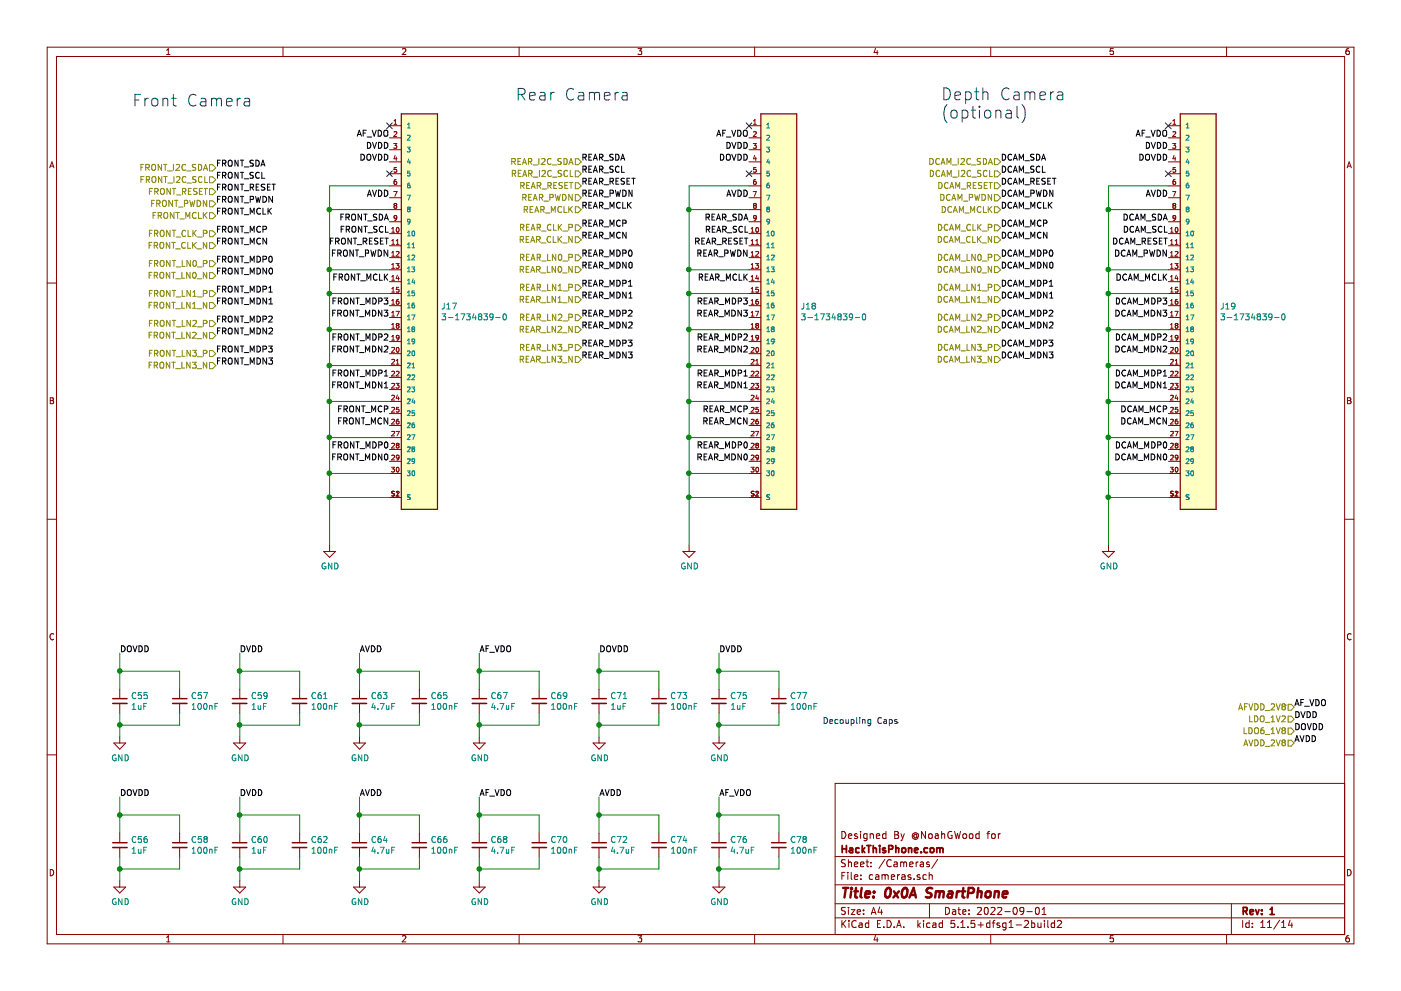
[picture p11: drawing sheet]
EESchema Schematic File Version 4
EELAYER 30 0
EELAYER END
$Descr A4 11693 8268
encoding utf-8
Sheet 11 14
Title "0x0A SmartPhone"
Date "2022-09-01"
Rev "1"
Comp "HackThisPhone.com"
Comment1 "Designed By @NoahGWood for"
Comment2 ""
Comment3 ""
Comment4 ""
$EndDescr
$Comp
L 3-1734839-0:3-1734839-0 J17
U 1 1
P 3550 2550
F 0 "J17" H 3680 2546 50  0000 L CNN
F 1 "3-1734839-0" H 3680 2455 50  0000 L CNN
F 2 "SnapEDA Library:TE_3-1734839-0" H 3550 2550 50  0001 L BNN
F 3 "" H 3550 2550 50  0001 L BNN
F 4 "C" H 3550 2550 50  0001 L BNN "PARTREVISION"
F 5 "TE CONNECTIVITY" H 3550 2550 50  0001 L BNN "MANUFACTURER"
F 6 "MANUFACTURER RECOMMENDATION" H 3550 2550 50  0001 L BNN "STANDARD"
	1    3550 2550
	1    0    0    -1  
$EndComp
NoConn ~ 3250 1050
Text Label 3250 1650 2    50   ~ 0
AVDD
Text Label 3250 1850 2    50   ~ 0
FRONT_SDA
Text Label 3250 1950 2    50   ~ 0
FRONT_SCL
Text Label 3250 2050 2    50   ~ 0
FRONT_RESET
Text Label 3250 2350 2    50   ~ 0
FRONT_MCLK
Text Label 3250 2550 2    50   ~ 0
FRONT_MDP3
Text Label 3250 2650 2    50   ~ 0
FRONT_MDN3
Text Label 3250 2850 2    50   ~ 0
FRONT_MDP2
Text Label 3250 2950 2    50   ~ 0
FRONT_MDN2
Text Label 3250 3150 2    50   ~ 0
FRONT_MDP1
Text Label 3250 3250 2    50   ~ 0
FRONT_MDN1
Text Label 3250 3450 2    50   ~ 0
FRONT_MCP
Text Label 3250 3550 2    50   ~ 0
FRONT_MCN
Text Label 3250 3750 2    50   ~ 0
FRONT_MDP0
Text Label 3250 3850 2    50   ~ 0
FRONT_MDN0
NoConn ~ 3250 1450
Wire Wire Line
	3250 1550 2750 1550
Wire Wire Line
	2750 1550 2750 1750
Wire Wire Line
	3250 4150 2750 4150
Connection ~ 2750 4150
Wire Wire Line
	2750 4150 2750 4550
Wire Wire Line
	3250 3950 2750 3950
Connection ~ 2750 3950
Wire Wire Line
	2750 3950 2750 4150
Wire Wire Line
	2750 3650 3250 3650
Connection ~ 2750 3650
Wire Wire Line
	2750 3650 2750 3950
Wire Wire Line
	3250 3350 2750 3350
Connection ~ 2750 3350
Wire Wire Line
	2750 3350 2750 3650
Wire Wire Line
	2750 3050 3250 3050
Connection ~ 2750 3050
Wire Wire Line
	2750 3050 2750 3350
Wire Wire Line
	3250 2750 2750 2750
Connection ~ 2750 2750
Wire Wire Line
	2750 2750 2750 3050
Wire Wire Line
	3250 2450 2750 2450
Connection ~ 2750 2450
Wire Wire Line
	2750 2450 2750 2750
Wire Wire Line
	3250 2250 2750 2250
Connection ~ 2750 2250
Wire Wire Line
	2750 2250 2750 2450
$Comp
L power:GND #PWR072
U 1 1
P 2750 4550
F 0 "#PWR072" H 2750 4300 50  0001 C CNN
F 1 "GND" H 2755 4377 50  0000 C CNN
F 2 "" H 2750 4550 50  0001 C CNN
F 3 "" H 2750 4550 50  0001 C CNN
	1    2750 4550
	1    0    0    -1  
$EndComp
Text HLabel 1800 2450 0    50   Input ~ 0
FRONT_LN1_P
Text HLabel 1800 2550 0    50   Input ~ 0
FRONT_LN1_N
Text HLabel 1800 1400 0    50   Input ~ 0
FRONT_I2C_SDA
Text HLabel 1800 1500 0    50   Input ~ 0
FRONT_I2C_SCL
Text HLabel 1800 1600 0    50   Input ~ 0
FRONT_RESET
Text HLabel 1800 1950 0    50   Input ~ 0
FRONT_CLK_P
Text HLabel 1800 2050 0    50   Input ~ 0
FRONT_CLK_N
Text HLabel 1800 2200 0    50   Input ~ 0
FRONT_LN0_P
Text HLabel 1800 2300 0    50   Input ~ 0
FRONT_LN0_N
Text HLabel 1800 1700 0    50   Input ~ 0
FRONT_PWDN
Text HLabel 1800 1800 0    50   Input ~ 0
FRONT_MCLK
Text Label 1800 1400 0    50   ~ 0
FRONT_SDA
Text Label 1800 1500 0    50   ~ 0
FRONT_SCL
Text Label 3250 2150 2    50   ~ 0
FRONT_PWDN
Text Label 1800 1600 0    50   ~ 0
FRONT_RESET
Text Label 1800 1700 0    50   ~ 0
FRONT_PWDN
Text Label 1800 1800 0    50   ~ 0
FRONT_MCLK
Text Label 1800 1950 0    50   ~ 0
FRONT_MCP
Text Label 1800 2050 0    50   ~ 0
FRONT_MCN
Text Label 1800 2450 0    50   ~ 0
FRONT_MDP1
Text Label 1800 2550 0    50   ~ 0
FRONT_MDN1
Text HLabel 1800 2700 0    50   Input ~ 0
FRONT_LN2_P
Text HLabel 1800 2800 0    50   Input ~ 0
FRONT_LN2_N
Text Label 1800 2200 0    50   ~ 0
FRONT_MDP0
Text Label 1800 2300 0    50   ~ 0
FRONT_MDN0
Text Label 1800 2700 0    50   ~ 0
FRONT_MDP2
Text Label 1800 2800 0    50   ~ 0
FRONT_MDN2
Wire Wire Line
	3250 1750 2750 1750
Connection ~ 2750 1750
Wire Wire Line
	2750 1750 2750 2250
Text Notes 1100 900  0    98   ~ 0
Front Camera
$Comp
L 3-1734839-0:3-1734839-0 J18
U 1 1
P 6550 2550
F 0 "J18" H 6680 2546 50  0000 L CNN
F 1 "3-1734839-0" H 6680 2455 50  0000 L CNN
F 2 "SnapEDA Library:TE_3-1734839-0" H 6550 2550 50  0001 L BNN
F 3 "" H 6550 2550 50  0001 L BNN
F 4 "C" H 6550 2550 50  0001 L BNN "PARTREVISION"
F 5 "TE CONNECTIVITY" H 6550 2550 50  0001 L BNN "MANUFACTURER"
F 6 "MANUFACTURER RECOMMENDATION" H 6550 2550 50  0001 L BNN "STANDARD"
	1    6550 2550
	1    0    0    -1  
$EndComp
NoConn ~ 6250 1050
Text Label 6250 1150 2    50   ~ 0
AF_VDO
Text Label 6250 1250 2    50   ~ 0
DVDD
Text Label 6250 1350 2    50   ~ 0
DOVDD
Text Label 6250 1650 2    50   ~ 0
AVDD
Text Label 6250 1850 2    50   ~ 0
REAR_SDA
Text Label 6250 1950 2    50   ~ 0
REAR_SCL
Text Label 6250 2050 2    50   ~ 0
REAR_RESET
Text Label 6250 2350 2    50   ~ 0
REAR_MCLK
Text Label 6250 2550 2    50   ~ 0
REAR_MDP3
Text Label 6250 2650 2    50   ~ 0
REAR_MDN3
Text Label 6250 2850 2    50   ~ 0
REAR_MDP2
Text Label 6250 2950 2    50   ~ 0
REAR_MDN2
Text Label 6250 3150 2    50   ~ 0
REAR_MDP1
Text Label 6250 3250 2    50   ~ 0
REAR_MDN1
Text Label 6250 3450 2    50   ~ 0
REAR_MCP
Text Label 6250 3550 2    50   ~ 0
REAR_MCN
Text Label 6250 3750 2    50   ~ 0
REAR_MDP0
Text Label 6250 3850 2    50   ~ 0
REAR_MDN0
NoConn ~ 6250 1450
Wire Wire Line
	6250 1550 5750 1550
Wire Wire Line
	5750 1550 5750 1750
Wire Wire Line
	6250 4150 5750 4150
Connection ~ 5750 4150
Wire Wire Line
	5750 4150 5750 4550
Wire Wire Line
	6250 3950 5750 3950
Connection ~ 5750 3950
Wire Wire Line
	5750 3950 5750 4150
Wire Wire Line
	5750 3650 6250 3650
Connection ~ 5750 3650
Wire Wire Line
	5750 3650 5750 3950
Wire Wire Line
	6250 3350 5750 3350
Connection ~ 5750 3350
Wire Wire Line
	5750 3350 5750 3650
Wire Wire Line
	5750 3050 6250 3050
Connection ~ 5750 3050
Wire Wire Line
	5750 3050 5750 3350
Wire Wire Line
	6250 2750 5750 2750
Connection ~ 5750 2750
Wire Wire Line
	5750 2750 5750 3050
Wire Wire Line
	6250 2450 5750 2450
Connection ~ 5750 2450
Wire Wire Line
	5750 2450 5750 2750
Wire Wire Line
	6250 2250 5750 2250
Connection ~ 5750 2250
Wire Wire Line
	5750 2250 5750 2450
$Comp
L power:GND #PWR079
U 1 1
P 5750 4550
F 0 "#PWR079" H 5750 4300 50  0001 C CNN
F 1 "GND" H 5755 4377 50  0000 C CNN
F 2 "" H 5750 4550 50  0001 C CNN
F 3 "" H 5750 4550 50  0001 C CNN
	1    5750 4550
	1    0    0    -1  
$EndComp
Text HLabel 4850 2400 0    50   Input ~ 0
REAR_LN1_P
Text HLabel 4850 2500 0    50   Input ~ 0
REAR_LN1_N
Text HLabel 4850 1350 0    50   Input ~ 0
REAR_I2C_SDA
Text HLabel 4850 1450 0    50   Input ~ 0
REAR_I2C_SCL
Text HLabel 4850 1550 0    50   Input ~ 0
REAR_RESET
Text HLabel 4850 1900 0    50   Input ~ 0
REAR_CLK_P
Text HLabel 4850 2000 0    50   Input ~ 0
REAR_CLK_N
Text HLabel 4850 2150 0    50   Input ~ 0
REAR_LN0_P
Text HLabel 4850 2250 0    50   Input ~ 0
REAR_LN0_N
Text HLabel 4850 1650 0    50   Input ~ 0
REAR_PWDN
Text HLabel 4850 1750 0    50   Input ~ 0
REAR_MCLK
Text Label 4850 1350 0    50   ~ 0
REAR_SDA
Text Label 4850 1450 0    50   ~ 0
REAR_SCL
Text Label 6250 2150 2    50   ~ 0
REAR_PWDN
Text Label 4850 1550 0    50   ~ 0
REAR_RESET
Text Label 4850 1650 0    50   ~ 0
REAR_PWDN
Text Label 4850 1750 0    50   ~ 0
REAR_MCLK
Text Label 4850 1900 0    50   ~ 0
REAR_MCP
Text Label 4850 2000 0    50   ~ 0
REAR_MCN
Text Label 4850 2400 0    50   ~ 0
REAR_MDP1
Text Label 4850 2500 0    50   ~ 0
REAR_MDN1
Text HLabel 4850 2650 0    50   Input ~ 0
REAR_LN2_P
Text HLabel 4850 2750 0    50   Input ~ 0
REAR_LN2_N
Text Label 4850 2150 0    50   ~ 0
REAR_MDP0
Text Label 4850 2250 0    50   ~ 0
REAR_MDN0
Text Label 4850 2650 0    50   ~ 0
REAR_MDP2
Text Label 4850 2750 0    50   ~ 0
REAR_MDN2
Wire Wire Line
	6250 1750 5750 1750
Connection ~ 5750 1750
Wire Wire Line
	5750 1750 5750 2250
Text Notes 4300 850  0    98   ~ 0
Rear Camera
$Comp
L Device:C_Small C55
U 1 1
P 1000 5850
F 0 "C55" H 1092 5896 50  0000 L CNN
F 1 "1uF" H 1092 5805 50  0000 L CNN
F 2 "Capacitor_SMD:C_0603_1608Metric" H 1000 5850 50  0001 C CNN
F 3 "~" H 1000 5850 50  0001 C CNN
F 4 "C15849" H 1000 5850 50  0001 C CNN "LCSC Part #"
	1    1000 5850
	1    0    0    -1  
$EndComp
$Comp
L Device:C_Small C57
U 1 1
P 1500 5850
F 0 "C57" H 1592 5896 50  0000 L CNN
F 1 "100nF" H 1592 5805 50  0000 L CNN
F 2 "Capacitor_SMD:C_0402_1005Metric" H 1500 5850 50  0001 C CNN
F 3 "~" H 1500 5850 50  0001 C CNN
F 4 "C307331" H 1500 5850 50  0001 C CNN "LCSC Part #"
	1    1500 5850
	1    0    0    -1  
$EndComp
$Comp
L power:GND #PWR068
U 1 1
P 1000 6150
F 0 "#PWR068" H 1000 5900 50  0001 C CNN
F 1 "GND" H 1005 5977 50  0000 C CNN
F 2 "" H 1000 6150 50  0001 C CNN
F 3 "" H 1000 6150 50  0001 C CNN
	1    1000 6150
	1    0    0    -1  
$EndComp
Wire Wire Line
	1000 6150 1000 6050
Wire Wire Line
	1000 5750 1000 5600
Wire Wire Line
	1000 6050 1500 6050
Wire Wire Line
	1500 6050 1500 5950
Connection ~ 1000 6050
Wire Wire Line
	1000 6050 1000 5950
Wire Wire Line
	1500 5750 1500 5600
Wire Wire Line
	1500 5600 1000 5600
Connection ~ 1000 5600
Wire Wire Line
	1000 5600 1000 5450
$Comp
L Device:C_Small C59
U 1 1
P 2000 5850
F 0 "C59" H 2092 5896 50  0000 L CNN
F 1 "1uF" H 2092 5805 50  0000 L CNN
F 2 "Capacitor_SMD:C_0603_1608Metric" H 2000 5850 50  0001 C CNN
F 3 "~" H 2000 5850 50  0001 C CNN
F 4 "C15849" H 2000 5850 50  0001 C CNN "LCSC Part #"
	1    2000 5850
	1    0    0    -1  
$EndComp
$Comp
L Device:C_Small C61
U 1 1
P 2500 5850
F 0 "C61" H 2592 5896 50  0000 L CNN
F 1 "100nF" H 2592 5805 50  0000 L CNN
F 2 "Capacitor_SMD:C_0402_1005Metric" H 2500 5850 50  0001 C CNN
F 3 "~" H 2500 5850 50  0001 C CNN
F 4 "C307331" H 2500 5850 50  0001 C CNN "LCSC Part #"
	1    2500 5850
	1    0    0    -1  
$EndComp
$Comp
L power:GND #PWR070
U 1 1
P 2000 6150
F 0 "#PWR070" H 2000 5900 50  0001 C CNN
F 1 "GND" H 2005 5977 50  0000 C CNN
F 2 "" H 2000 6150 50  0001 C CNN
F 3 "" H 2000 6150 50  0001 C CNN
	1    2000 6150
	1    0    0    -1  
$EndComp
Wire Wire Line
	2000 6150 2000 6050
Wire Wire Line
	2000 5750 2000 5600
Wire Wire Line
	2000 6050 2500 6050
Wire Wire Line
	2500 6050 2500 5950
Connection ~ 2000 6050
Wire Wire Line
	2000 6050 2000 5950
Wire Wire Line
	2500 5750 2500 5600
Wire Wire Line
	2500 5600 2000 5600
Connection ~ 2000 5600
Wire Wire Line
	2000 5600 2000 5450
$Comp
L Device:C_Small C63
U 1 1
P 3000 5850
F 0 "C63" H 3092 5896 50  0000 L CNN
F 1 "4.7uF" H 3092 5805 50  0000 L CNN
F 2 "Capacitor_SMD:C_0805_2012Metric" H 3000 5850 50  0001 C CNN
F 3 "~" H 3000 5850 50  0001 C CNN
F 4 "C1779" H 3000 5850 50  0001 C CNN "LCSC Part #"
	1    3000 5850
	1    0    0    -1  
$EndComp
$Comp
L Device:C_Small C65
U 1 1
P 3500 5850
F 0 "C65" H 3592 5896 50  0000 L CNN
F 1 "100nF" H 3592 5805 50  0000 L CNN
F 2 "Capacitor_SMD:C_0402_1005Metric" H 3500 5850 50  0001 C CNN
F 3 "~" H 3500 5850 50  0001 C CNN
F 4 "C307331" H 3500 5850 50  0001 C CNN "LCSC Part #"
	1    3500 5850
	1    0    0    -1  
$EndComp
$Comp
L power:GND #PWR073
U 1 1
P 3000 6150
F 0 "#PWR073" H 3000 5900 50  0001 C CNN
F 1 "GND" H 3005 5977 50  0000 C CNN
F 2 "" H 3000 6150 50  0001 C CNN
F 3 "" H 3000 6150 50  0001 C CNN
	1    3000 6150
	1    0    0    -1  
$EndComp
Wire Wire Line
	3000 6150 3000 6050
Wire Wire Line
	3000 5750 3000 5600
Wire Wire Line
	3000 6050 3500 6050
Wire Wire Line
	3500 6050 3500 5950
Connection ~ 3000 6050
Wire Wire Line
	3000 6050 3000 5950
Wire Wire Line
	3500 5750 3500 5600
Wire Wire Line
	3500 5600 3000 5600
Connection ~ 3000 5600
Wire Wire Line
	3000 5600 3000 5450
$Comp
L Device:C_Small C69
U 1 1
P 4500 5850
F 0 "C69" H 4592 5896 50  0000 L CNN
F 1 "100nF" H 4592 5805 50  0000 L CNN
F 2 "Capacitor_SMD:C_0402_1005Metric" H 4500 5850 50  0001 C CNN
F 3 "~" H 4500 5850 50  0001 C CNN
F 4 "C307331" H 4500 5850 50  0001 C CNN "LCSC Part #"
	1    4500 5850
	1    0    0    -1  
$EndComp
$Comp
L power:GND #PWR075
U 1 1
P 4000 6150
F 0 "#PWR075" H 4000 5900 50  0001 C CNN
F 1 "GND" H 4005 5977 50  0000 C CNN
F 2 "" H 4000 6150 50  0001 C CNN
F 3 "" H 4000 6150 50  0001 C CNN
	1    4000 6150
	1    0    0    -1  
$EndComp
Wire Wire Line
	4000 6150 4000 6050
Wire Wire Line
	4000 5750 4000 5600
Wire Wire Line
	4000 6050 4500 6050
Wire Wire Line
	4500 6050 4500 5950
Connection ~ 4000 6050
Wire Wire Line
	4000 6050 4000 5950
Wire Wire Line
	4500 5750 4500 5600
Wire Wire Line
	4500 5600 4000 5600
Connection ~ 4000 5600
Wire Wire Line
	4000 5600 4000 5450
Text Label 3250 1250 2    50   ~ 0
DVDD
Text Label 3250 1350 2    50   ~ 0
DOVDD
Text Label 3250 1150 2    50   ~ 0
AF_VDO
$Comp
L Device:C_Small C67
U 1 1
P 4000 5850
F 0 "C67" H 4092 5896 50  0000 L CNN
F 1 "4.7uF" H 4092 5805 50  0000 L CNN
F 2 "Capacitor_SMD:C_0805_2012Metric" H 4000 5850 50  0001 C CNN
F 3 "~" H 4000 5850 50  0001 C CNN
F 4 "C1779" H 4000 5850 50  0001 C CNN "LCSC Part #"
	1    4000 5850
	1    0    0    -1  
$EndComp
Text HLabel 10800 6100 0    50   Input ~ 0
LDO6_1V8
Text HLabel 10800 6000 0    50   Input ~ 0
LDO_1V2
Text HLabel 10800 6200 0    50   Input ~ 0
AVDD_2V8
Text HLabel 10800 5900 0    50   Input ~ 0
AFVDD_2V8
Text Label 10800 5900 0    50   ~ 0
AF_VDO
Text Label 10800 6200 0    50   ~ 0
AVDD
Text Label 10800 6100 0    50   ~ 0
DOVDD
Text Label 10800 6000 0    50   ~ 0
DVDD
Text Label 4000 5450 0    50   ~ 0
AF_VDO
Text Label 3000 5450 0    50   ~ 0
AVDD
Text Label 1000 5450 0    50   ~ 0
DOVDD
Text Label 2000 5450 0    50   ~ 0
DVDD
$Comp
L Device:C_Small C56
U 1 1
P 1000 7050
F 0 "C56" H 1092 7096 50  0000 L CNN
F 1 "1uF" H 1092 7005 50  0000 L CNN
F 2 "Capacitor_SMD:C_0603_1608Metric" H 1000 7050 50  0001 C CNN
F 3 "~" H 1000 7050 50  0001 C CNN
F 4 "C15849" H 1000 7050 50  0001 C CNN "LCSC Part #"
	1    1000 7050
	1    0    0    -1  
$EndComp
$Comp
L Device:C_Small C58
U 1 1
P 1500 7050
F 0 "C58" H 1592 7096 50  0000 L CNN
F 1 "100nF" H 1592 7005 50  0000 L CNN
F 2 "Capacitor_SMD:C_0402_1005Metric" H 1500 7050 50  0001 C CNN
F 3 "~" H 1500 7050 50  0001 C CNN
F 4 "C307331" H 1500 7050 50  0001 C CNN "LCSC Part #"
	1    1500 7050
	1    0    0    -1  
$EndComp
$Comp
L power:GND #PWR069
U 1 1
P 1000 7350
F 0 "#PWR069" H 1000 7100 50  0001 C CNN
F 1 "GND" H 1005 7177 50  0000 C CNN
F 2 "" H 1000 7350 50  0001 C CNN
F 3 "" H 1000 7350 50  0001 C CNN
	1    1000 7350
	1    0    0    -1  
$EndComp
Wire Wire Line
	1000 7350 1000 7250
Wire Wire Line
	1000 6950 1000 6800
Wire Wire Line
	1000 7250 1500 7250
Wire Wire Line
	1500 7250 1500 7150
Connection ~ 1000 7250
Wire Wire Line
	1000 7250 1000 7150
Wire Wire Line
	1500 6950 1500 6800
Wire Wire Line
	1500 6800 1000 6800
Connection ~ 1000 6800
Wire Wire Line
	1000 6800 1000 6650
$Comp
L Device:C_Small C60
U 1 1
P 2000 7050
F 0 "C60" H 2092 7096 50  0000 L CNN
F 1 "1uF" H 2092 7005 50  0000 L CNN
F 2 "Capacitor_SMD:C_0603_1608Metric" H 2000 7050 50  0001 C CNN
F 3 "~" H 2000 7050 50  0001 C CNN
F 4 "C15849" H 2000 7050 50  0001 C CNN "LCSC Part #"
	1    2000 7050
	1    0    0    -1  
$EndComp
$Comp
L Device:C_Small C62
U 1 1
P 2500 7050
F 0 "C62" H 2592 7096 50  0000 L CNN
F 1 "100nF" H 2592 7005 50  0000 L CNN
F 2 "Capacitor_SMD:C_0402_1005Metric" H 2500 7050 50  0001 C CNN
F 3 "~" H 2500 7050 50  0001 C CNN
F 4 "C307331" H 2500 7050 50  0001 C CNN "LCSC Part #"
	1    2500 7050
	1    0    0    -1  
$EndComp
$Comp
L power:GND #PWR071
U 1 1
P 2000 7350
F 0 "#PWR071" H 2000 7100 50  0001 C CNN
F 1 "GND" H 2005 7177 50  0000 C CNN
F 2 "" H 2000 7350 50  0001 C CNN
F 3 "" H 2000 7350 50  0001 C CNN
	1    2000 7350
	1    0    0    -1  
$EndComp
Wire Wire Line
	2000 7350 2000 7250
Wire Wire Line
	2000 6950 2000 6800
Wire Wire Line
	2000 7250 2500 7250
Wire Wire Line
	2500 7250 2500 7150
Connection ~ 2000 7250
Wire Wire Line
	2000 7250 2000 7150
Wire Wire Line
	2500 6950 2500 6800
Wire Wire Line
	2500 6800 2000 6800
Connection ~ 2000 6800
Wire Wire Line
	2000 6800 2000 6650
$Comp
L Device:C_Small C64
U 1 1
P 3000 7050
F 0 "C64" H 3092 7096 50  0000 L CNN
F 1 "4.7uF" H 3092 7005 50  0000 L CNN
F 2 "Capacitor_SMD:C_0805_2012Metric" H 3000 7050 50  0001 C CNN
F 3 "~" H 3000 7050 50  0001 C CNN
F 4 "C1779" H 3000 7050 50  0001 C CNN "LCSC Part #"
	1    3000 7050
	1    0    0    -1  
$EndComp
$Comp
L Device:C_Small C66
U 1 1
P 3500 7050
F 0 "C66" H 3592 7096 50  0000 L CNN
F 1 "100nF" H 3592 7005 50  0000 L CNN
F 2 "Capacitor_SMD:C_0402_1005Metric" H 3500 7050 50  0001 C CNN
F 3 "~" H 3500 7050 50  0001 C CNN
F 4 "C307331" H 3500 7050 50  0001 C CNN "LCSC Part #"
	1    3500 7050
	1    0    0    -1  
$EndComp
$Comp
L power:GND #PWR074
U 1 1
P 3000 7350
F 0 "#PWR074" H 3000 7100 50  0001 C CNN
F 1 "GND" H 3005 7177 50  0000 C CNN
F 2 "" H 3000 7350 50  0001 C CNN
F 3 "" H 3000 7350 50  0001 C CNN
	1    3000 7350
	1    0    0    -1  
$EndComp
Wire Wire Line
	3000 7350 3000 7250
Wire Wire Line
	3000 6950 3000 6800
Wire Wire Line
	3000 7250 3500 7250
Wire Wire Line
	3500 7250 3500 7150
Connection ~ 3000 7250
Wire Wire Line
	3000 7250 3000 7150
Wire Wire Line
	3500 6950 3500 6800
Wire Wire Line
	3500 6800 3000 6800
Connection ~ 3000 6800
Wire Wire Line
	3000 6800 3000 6650
$Comp
L Device:C_Small C70
U 1 1
P 4500 7050
F 0 "C70" H 4592 7096 50  0000 L CNN
F 1 "100nF" H 4592 7005 50  0000 L CNN
F 2 "Capacitor_SMD:C_0402_1005Metric" H 4500 7050 50  0001 C CNN
F 3 "~" H 4500 7050 50  0001 C CNN
F 4 "C307331" H 4500 7050 50  0001 C CNN "LCSC Part #"
	1    4500 7050
	1    0    0    -1  
$EndComp
$Comp
L power:GND #PWR076
U 1 1
P 4000 7350
F 0 "#PWR076" H 4000 7100 50  0001 C CNN
F 1 "GND" H 4005 7177 50  0000 C CNN
F 2 "" H 4000 7350 50  0001 C CNN
F 3 "" H 4000 7350 50  0001 C CNN
	1    4000 7350
	1    0    0    -1  
$EndComp
Wire Wire Line
	4000 7350 4000 7250
Wire Wire Line
	4000 6950 4000 6800
Wire Wire Line
	4000 7250 4500 7250
Wire Wire Line
	4500 7250 4500 7150
Connection ~ 4000 7250
Wire Wire Line
	4000 7250 4000 7150
Wire Wire Line
	4500 6950 4500 6800
Wire Wire Line
	4500 6800 4000 6800
Connection ~ 4000 6800
Wire Wire Line
	4000 6800 4000 6650
$Comp
L Device:C_Small C68
U 1 1
P 4000 7050
F 0 "C68" H 4092 7096 50  0000 L CNN
F 1 "4.7uF" H 4092 7005 50  0000 L CNN
F 2 "Capacitor_SMD:C_0805_2012Metric" H 4000 7050 50  0001 C CNN
F 3 "~" H 4000 7050 50  0001 C CNN
F 4 "C1779" H 4000 7050 50  0001 C CNN "LCSC Part #"
	1    4000 7050
	1    0    0    -1  
$EndComp
Text Label 4000 6650 0    50   ~ 0
AF_VDO
Text Label 3000 6650 0    50   ~ 0
AVDD
Text Label 1000 6650 0    50   ~ 0
DOVDD
Text Label 2000 6650 0    50   ~ 0
DVDD
Text HLabel 1800 2950 0    50   Input ~ 0
FRONT_LN3_P
Text HLabel 1800 3050 0    50   Input ~ 0
FRONT_LN3_N
Text Label 1800 2950 0    50   ~ 0
FRONT_MDP3
Text Label 1800 3050 0    50   ~ 0
FRONT_MDN3
Text HLabel 4850 2900 0    50   Input ~ 0
REAR_LN3_P
Text HLabel 4850 3000 0    50   Input ~ 0
REAR_LN3_N
Text Label 4850 2900 0    50   ~ 0
REAR_MDP3
Text Label 4850 3000 0    50   ~ 0
REAR_MDN3
$Comp
L 3-1734839-0:3-1734839-0 J19
U 1 1
P 10050 2550
F 0 "J19" H 10180 2546 50  0000 L CNN
F 1 "3-1734839-0" H 10180 2455 50  0000 L CNN
F 2 "SnapEDA Library:TE_3-1734839-0" H 10050 2550 50  0001 L BNN
F 3 "" H 10050 2550 50  0001 L BNN
F 4 "C" H 10050 2550 50  0001 L BNN "PARTREVISION"
F 5 "TE CONNECTIVITY" H 10050 2550 50  0001 L BNN "MANUFACTURER"
F 6 "MANUFACTURER RECOMMENDATION" H 10050 2550 50  0001 L BNN "STANDARD"
	1    10050 2550
	1    0    0    -1  
$EndComp
NoConn ~ 9750 1050
Text Label 9750 1150 2    50   ~ 0
AF_VDO
Text Label 9750 1250 2    50   ~ 0
DVDD
Text Label 9750 1350 2    50   ~ 0
DOVDD
Text Label 9750 1650 2    50   ~ 0
AVDD
Text Label 9750 1850 2    50   ~ 0
DCAM_SDA
Text Label 9750 1950 2    50   ~ 0
DCAM_SCL
Text Label 9750 2050 2    50   ~ 0
DCAM_RESET
Text Label 9750 2350 2    50   ~ 0
DCAM_MCLK
Text Label 9750 2550 2    50   ~ 0
DCAM_MDP3
Text Label 9750 2650 2    50   ~ 0
DCAM_MDN3
Text Label 9750 2850 2    50   ~ 0
DCAM_MDP2
Text Label 9750 2950 2    50   ~ 0
DCAM_MDN2
Text Label 9750 3150 2    50   ~ 0
DCAM_MDP1
Text Label 9750 3250 2    50   ~ 0
DCAM_MDN1
Text Label 9750 3450 2    50   ~ 0
DCAM_MCP
Text Label 9750 3550 2    50   ~ 0
DCAM_MCN
Text Label 9750 3750 2    50   ~ 0
DCAM_MDP0
Text Label 9750 3850 2    50   ~ 0
DCAM_MDN0
NoConn ~ 9750 1450
Wire Wire Line
	9750 1550 9250 1550
Wire Wire Line
	9250 1550 9250 1750
Wire Wire Line
	9750 4150 9250 4150
Connection ~ 9250 4150
Wire Wire Line
	9250 4150 9250 4550
Wire Wire Line
	9750 3950 9250 3950
Connection ~ 9250 3950
Wire Wire Line
	9250 3950 9250 4150
Wire Wire Line
	9250 3650 9750 3650
Connection ~ 9250 3650
Wire Wire Line
	9250 3650 9250 3950
Wire Wire Line
	9750 3350 9250 3350
Connection ~ 9250 3350
Wire Wire Line
	9250 3350 9250 3650
Wire Wire Line
	9250 3050 9750 3050
Connection ~ 9250 3050
Wire Wire Line
	9250 3050 9250 3350
Wire Wire Line
	9750 2750 9250 2750
Connection ~ 9250 2750
Wire Wire Line
	9250 2750 9250 3050
Wire Wire Line
	9750 2450 9250 2450
Connection ~ 9250 2450
Wire Wire Line
	9250 2450 9250 2750
Wire Wire Line
	9750 2250 9250 2250
Connection ~ 9250 2250
Wire Wire Line
	9250 2250 9250 2450
$Comp
L power:GND #PWR082
U 1 1
P 9250 4550
F 0 "#PWR082" H 9250 4300 50  0001 C CNN
F 1 "GND" H 9255 4377 50  0000 C CNN
F 2 "" H 9250 4550 50  0001 C CNN
F 3 "" H 9250 4550 50  0001 C CNN
	1    9250 4550
	1    0    0    -1  
$EndComp
Text HLabel 8350 2400 0    50   Input ~ 0
DCAM_LN1_P
Text HLabel 8350 2500 0    50   Input ~ 0
DCAM_LN1_N
Text HLabel 8350 1350 0    50   Input ~ 0
DCAM_I2C_SDA
Text HLabel 8350 1450 0    50   Input ~ 0
DCAM_I2C_SCL
Text HLabel 8350 1550 0    50   Input ~ 0
DCAM_RESET
Text HLabel 8350 1900 0    50   Input ~ 0
DCAM_CLK_P
Text HLabel 8350 2000 0    50   Input ~ 0
DCAM_CLK_N
Text HLabel 8350 2150 0    50   Input ~ 0
DCAM_LN0_P
Text HLabel 8350 2250 0    50   Input ~ 0
DCAM_LN0_N
Text HLabel 8350 1650 0    50   Input ~ 0
DCAM_PWDN
Text HLabel 8350 1750 0    50   Input ~ 0
DCAM_MCLK
Text Label 8350 1350 0    50   ~ 0
DCAM_SDA
Text Label 8350 1450 0    50   ~ 0
DCAM_SCL
Text Label 9750 2150 2    50   ~ 0
DCAM_PWDN
Text Label 8350 1550 0    50   ~ 0
DCAM_RESET
Text Label 8350 1650 0    50   ~ 0
DCAM_PWDN
Text Label 8350 1750 0    50   ~ 0
DCAM_MCLK
Text Label 8350 1900 0    50   ~ 0
DCAM_MCP
Text Label 8350 2000 0    50   ~ 0
DCAM_MCN
Text Label 8350 2400 0    50   ~ 0
DCAM_MDP1
Text Label 8350 2500 0    50   ~ 0
DCAM_MDN1
Text HLabel 8350 2650 0    50   Input ~ 0
DCAM_LN2_P
Text HLabel 8350 2750 0    50   Input ~ 0
DCAM_LN2_N
Text Label 8350 2150 0    50   ~ 0
DCAM_MDP0
Text Label 8350 2250 0    50   ~ 0
DCAM_MDN0
Text Label 8350 2650 0    50   ~ 0
DCAM_MDP2
Text Label 8350 2750 0    50   ~ 0
DCAM_MDN2
Wire Wire Line
	9750 1750 9250 1750
Connection ~ 9250 1750
Wire Wire Line
	9250 1750 9250 2250
Text Notes 7850 1000 0    98   ~ 0
Depth Camera\n(optional)
Text HLabel 8350 2900 0    50   Input ~ 0
DCAM_LN3_P
Text HLabel 8350 3000 0    50   Input ~ 0
DCAM_LN3_N
Text Label 8350 2900 0    50   ~ 0
DCAM_MDP3
Text Label 8350 3000 0    50   ~ 0
DCAM_MDN3
$Comp
L Device:C_Small C71
U 1 1
P 5000 5850
F 0 "C71" H 5092 5896 50  0000 L CNN
F 1 "1uF" H 5092 5805 50  0000 L CNN
F 2 "Capacitor_SMD:C_0603_1608Metric" H 5000 5850 50  0001 C CNN
F 3 "~" H 5000 5850 50  0001 C CNN
F 4 "C15849" H 5000 5850 50  0001 C CNN "LCSC Part #"
	1    5000 5850
	1    0    0    -1  
$EndComp
$Comp
L Device:C_Small C73
U 1 1
P 5500 5850
F 0 "C73" H 5592 5896 50  0000 L CNN
F 1 "100nF" H 5592 5805 50  0000 L CNN
F 2 "Capacitor_SMD:C_0402_1005Metric" H 5500 5850 50  0001 C CNN
F 3 "~" H 5500 5850 50  0001 C CNN
F 4 "C307331" H 5500 5850 50  0001 C CNN "LCSC Part #"
	1    5500 5850
	1    0    0    -1  
$EndComp
$Comp
L power:GND #PWR077
U 1 1
P 5000 6150
F 0 "#PWR077" H 5000 5900 50  0001 C CNN
F 1 "GND" H 5005 5977 50  0000 C CNN
F 2 "" H 5000 6150 50  0001 C CNN
F 3 "" H 5000 6150 50  0001 C CNN
	1    5000 6150
	1    0    0    -1  
$EndComp
Wire Wire Line
	5000 6150 5000 6050
Wire Wire Line
	5000 5750 5000 5600
Wire Wire Line
	5000 6050 5500 6050
Wire Wire Line
	5500 6050 5500 5950
Connection ~ 5000 6050
Wire Wire Line
	5000 6050 5000 5950
Wire Wire Line
	5500 5750 5500 5600
Wire Wire Line
	5500 5600 5000 5600
Connection ~ 5000 5600
Wire Wire Line
	5000 5600 5000 5450
$Comp
L Device:C_Small C75
U 1 1
P 6000 5850
F 0 "C75" H 6092 5896 50  0000 L CNN
F 1 "1uF" H 6092 5805 50  0000 L CNN
F 2 "Capacitor_SMD:C_0603_1608Metric" H 6000 5850 50  0001 C CNN
F 3 "~" H 6000 5850 50  0001 C CNN
F 4 "C15849" H 6000 5850 50  0001 C CNN "LCSC Part #"
	1    6000 5850
	1    0    0    -1  
$EndComp
$Comp
L Device:C_Small C77
U 1 1
P 6500 5850
F 0 "C77" H 6592 5896 50  0000 L CNN
F 1 "100nF" H 6592 5805 50  0000 L CNN
F 2 "Capacitor_SMD:C_0402_1005Metric" H 6500 5850 50  0001 C CNN
F 3 "~" H 6500 5850 50  0001 C CNN
F 4 "C307331" H 6500 5850 50  0001 C CNN "LCSC Part #"
	1    6500 5850
	1    0    0    -1  
$EndComp
$Comp
L power:GND #PWR080
U 1 1
P 6000 6150
F 0 "#PWR080" H 6000 5900 50  0001 C CNN
F 1 "GND" H 6005 5977 50  0000 C CNN
F 2 "" H 6000 6150 50  0001 C CNN
F 3 "" H 6000 6150 50  0001 C CNN
	1    6000 6150
	1    0    0    -1  
$EndComp
Wire Wire Line
	6000 6150 6000 6050
Wire Wire Line
	6000 5750 6000 5600
Wire Wire Line
	6000 6050 6500 6050
Wire Wire Line
	6500 6050 6500 5950
Connection ~ 6000 6050
Wire Wire Line
	6000 6050 6000 5950
Wire Wire Line
	6500 5750 6500 5600
Wire Wire Line
	6500 5600 6000 5600
Connection ~ 6000 5600
Wire Wire Line
	6000 5600 6000 5450
$Comp
L Device:C_Small C72
U 1 1
P 5000 7050
F 0 "C72" H 5092 7096 50  0000 L CNN
F 1 "4.7uF" H 5092 7005 50  0000 L CNN
F 2 "Capacitor_SMD:C_0805_2012Metric" H 5000 7050 50  0001 C CNN
F 3 "~" H 5000 7050 50  0001 C CNN
F 4 "C1779" H 5000 7050 50  0001 C CNN "LCSC Part #"
	1    5000 7050
	1    0    0    -1  
$EndComp
$Comp
L Device:C_Small C74
U 1 1
P 5500 7050
F 0 "C74" H 5592 7096 50  0000 L CNN
F 1 "100nF" H 5592 7005 50  0000 L CNN
F 2 "Capacitor_SMD:C_0402_1005Metric" H 5500 7050 50  0001 C CNN
F 3 "~" H 5500 7050 50  0001 C CNN
F 4 "C307331" H 5500 7050 50  0001 C CNN "LCSC Part #"
	1    5500 7050
	1    0    0    -1  
$EndComp
$Comp
L power:GND #PWR078
U 1 1
P 5000 7350
F 0 "#PWR078" H 5000 7100 50  0001 C CNN
F 1 "GND" H 5005 7177 50  0000 C CNN
F 2 "" H 5000 7350 50  0001 C CNN
F 3 "" H 5000 7350 50  0001 C CNN
	1    5000 7350
	1    0    0    -1  
$EndComp
Wire Wire Line
	5000 7350 5000 7250
Wire Wire Line
	5000 6950 5000 6800
Wire Wire Line
	5000 7250 5500 7250
Wire Wire Line
	5500 7250 5500 7150
Connection ~ 5000 7250
Wire Wire Line
	5000 7250 5000 7150
Wire Wire Line
	5500 6950 5500 6800
Wire Wire Line
	5500 6800 5000 6800
Connection ~ 5000 6800
Wire Wire Line
	5000 6800 5000 6650
$Comp
L Device:C_Small C78
U 1 1
P 6500 7050
F 0 "C78" H 6592 7096 50  0000 L CNN
F 1 "100nF" H 6592 7005 50  0000 L CNN
F 2 "Capacitor_SMD:C_0402_1005Metric" H 6500 7050 50  0001 C CNN
F 3 "~" H 6500 7050 50  0001 C CNN
F 4 "C307331" H 6500 7050 50  0001 C CNN "LCSC Part #"
	1    6500 7050
	1    0    0    -1  
$EndComp
$Comp
L power:GND #PWR081
U 1 1
P 6000 7350
F 0 "#PWR081" H 6000 7100 50  0001 C CNN
F 1 "GND" H 6005 7177 50  0000 C CNN
F 2 "" H 6000 7350 50  0001 C CNN
F 3 "" H 6000 7350 50  0001 C CNN
	1    6000 7350
	1    0    0    -1  
$EndComp
Wire Wire Line
	6000 7350 6000 7250
Wire Wire Line
	6000 6950 6000 6800
Wire Wire Line
	6000 7250 6500 7250
Wire Wire Line
	6500 7250 6500 7150
Connection ~ 6000 7250
Wire Wire Line
	6000 7250 6000 7150
Wire Wire Line
	6500 6950 6500 6800
Wire Wire Line
	6500 6800 6000 6800
Connection ~ 6000 6800
Wire Wire Line
	6000 6800 6000 6650
$Comp
L Device:C_Small C76
U 1 1
P 6000 7050
F 0 "C76" H 6092 7096 50  0000 L CNN
F 1 "4.7uF" H 6092 7005 50  0000 L CNN
F 2 "Capacitor_SMD:C_0805_2012Metric" H 6000 7050 50  0001 C CNN
F 3 "~" H 6000 7050 50  0001 C CNN
F 4 "C1779" H 6000 7050 50  0001 C CNN "LCSC Part #"
	1    6000 7050
	1    0    0    -1  
$EndComp
Text Label 6000 6650 0    50   ~ 0
AF_VDO
Text Label 5000 6650 0    50   ~ 0
AVDD
Text Label 5000 5450 0    50   ~ 0
DOVDD
Text Label 6000 5450 0    50   ~ 0
DVDD
Text Notes 7500 6050 2    50   ~ 0
Decoupling Caps
$EndSCHEMATC
